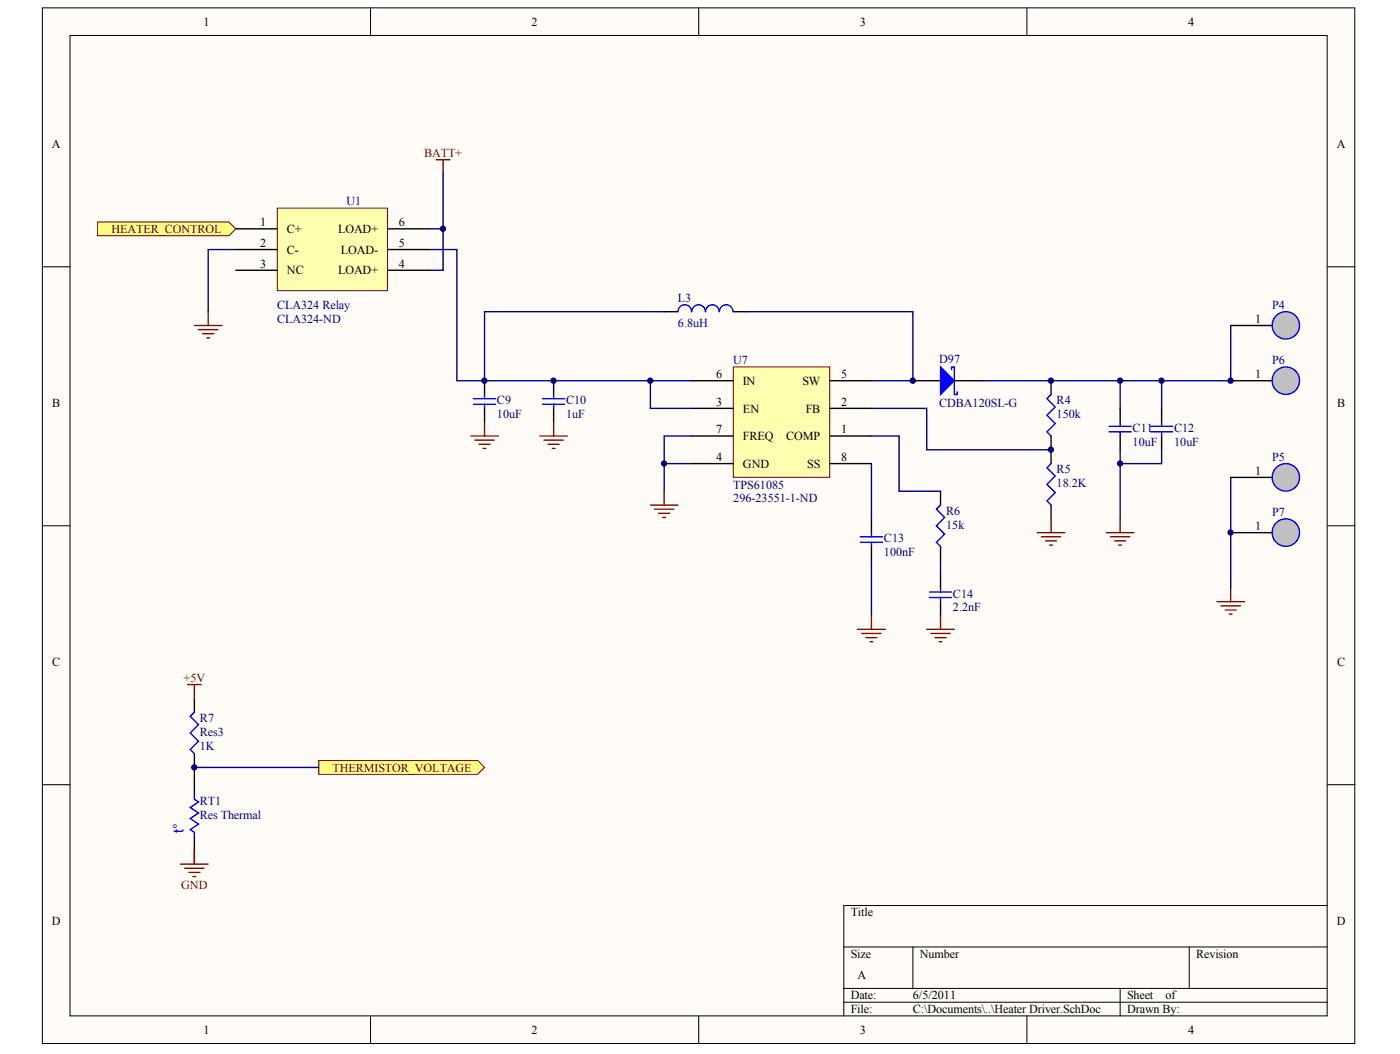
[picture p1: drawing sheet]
<svg xmlns="http://www.w3.org/2000/svg" width="271mm" height="204mm" viewBox="0 0 271 204" stroke-linecap="round" stroke-linejoin="round" font-family="sans-serif">
<g fill="#fffcf8" stroke="#000" stroke-width=".19">
<path d="M8.2 1.5h254v200.4h-254z"/>
<path d="M13.5 6.9h243.3v189.6h-243.3z"/>
</g>
<g fill="none" stroke="#000" stroke-width=".19">
<path d="M71.7 1.5v5.4M135.2 1.5v5.4M198.7 1.5v5.4M8.2 51.6h5.3M256.9 51.6h5.3M8.2 101.7h5.3M256.9 101.7h5.3M8.2 151.8h5.3M256.9 151.8h5.3M256.9 175.2h-93.6v21.4M71.7 196.6v5.3M135.2 196.6v5.3"/>
<path d="M163.3 183.2h93.6M163.3 191.2h93.6M163.3 193.9h93.6M176.7 183.2v8M198.7 196.6v5.3M216.8 191.2v5.4M230.1 183.2v8"/>
</g>
<path d="M141.9 71h18.7v21.3h-18.7z" fill="#ffffb0" stroke="#800000" stroke-width=".19"/>
<g fill="none" stroke="#000" stroke-width=".27">
<path d="M93.8 73.7v2.6M93.8 79v2.7M107.1 73.7v2.6M107.1 79v2.7M128.5 60.3h2.7M133.9 73.7h8M133.9 79h8M141.9 60.3h2.7M160.6 73.7h8M160.6 79h8M176.7 73.7h5.3M184.7 73.7h5.3"/>
<path d="M203.4 73.7v2.6M216.8 79v2.7M133.9 84.3h8M133.9 89.7h8M160.6 84.3h8M160.6 89.7h8M182 95v2.7M203.4 84.3v5.4M203.4 97.7v2.7M216.8 84.3v2.7M168.6 100.4v2.6M168.6 105.7v2.7"/>
<path d="M182 105.7v2.7M182 111.1v2.6M182 116.4v2.7"/>
</g>
<g fill="none" stroke="#00f" stroke-width=".27">
<path d="M91.6 77.1h4.3M91.6 78.2h4.3M93.8 76.3v.8M93.8 78.2v.8M105 77.1h4.3M105 78.2h4.3M107.1 76.3v.8M107.1 78.2v.8M133.8 60.3a1.31 1.31 0 0 0-1.3-1.3 1.31 1.31 0 0 0-1.3 1.3M136.5 60.3a1.31 1.31 0 0 0-1.3-1.3 1.31 1.31 0 0 0-1.3 1.3M139.2 60.3a1.31 1.31 0 0 0-1.3-1.3 1.31 1.31 0 0 0-1.3 1.3M141.8 60.3a1.31 1.31 0 0 0-1.3-1.3 1.31 1.31 0 0 0-1.3 1.3"/>
<path d="M184.2 71.5v-.5h.5v5.3h.5v-.5M203.4 76.3l-.8 .8 1.6 1.6-1.6 1.6 1.6 1.6-1.6 1.6 .8 .8M182 97.7l-.8 .8 1.6 1.6-1.6 1.6 1.6 1.6-1.6 1.6 .8 .8M203.4 89.7l-.8 .8 1.6 1.6-1.6 1.6 1.6 1.6-1.6 1.6 .8 .8M214.6 82.5h4.3M214.6 83.5h4.3M216.8 81.7v.8M216.8 83.5v.8M166.5 103.8h4.3M166.5 104.9h4.3M168.6 103v.8M168.6 104.9v.8"/>
<path d="M179.9 114.5h4.3M179.9 115.6h4.3M182 113.7v.8M182 115.6v.8"/>
</g>
<path d="M182 71l2.7 2.7-2.7 2.6z" fill="#00f" stroke="#00f" stroke-width=".27"/>
<path d="M128.5 60.3h-34.7v13.4M144.6 60.3h32.1v13.4h-8.1M168.6 79h10.7v8h24.1M190 73.7h26.8v5.3M128.5 89.7h5.4M133.9 84.3h-5.4v10.7M168.6 84.3h5.4v10.7h8M168.6 89.7v10.7M216.8 87v13.4M168.6 108.4v10.7M182 108.4v2.7" fill="none" stroke="#000080" stroke-width=".27"/>
<g fill="none" stroke="#800000" stroke-width=".27">
<path d="M91.1 84.3h5.3M91.9 85.1h3.7M92.7 85.9h2.1M93.5 86.7h.5M93.8 81.7v2.6M104.5 84.3h5.3M105.3 85.1h3.7M106.1 85.9h2.1M106.9 86.7h.5M107.1 81.7v2.6M125.9 97.7h5.3M126.7 98.5h3.7"/>
<path d="M127.5 99.3h2.1M128.5 95v2.7M128.3 100.1h.5M168.6 119.1v2.7M182 119.1v2.7M200.7 103h5.4M201.5 103.8h3.8M202.3 104.7h2.2M203.1 105.5h.6M203.4 100.4v2.6M214.1 103h5.4M214.9 103.8h3.8"/>
<path d="M215.7 104.7h2.1M216.5 105.5h.5M216.8 100.4v2.6M166 121.8h5.3M166.8 122.6h3.7M167.6 123.4h2.1M168.4 124.2h.5M179.3 121.8h5.4M180.1 122.6h3.8M180.9 123.4h2.2M181.7 124.2h.6"/>
</g>
<path d="M18.9 42.9h25.4l1.3 1.4-1.3 1.3h-25.4z" fill-rule="evenodd" fill="#ffff80" stroke="#800000" stroke-width=".19"/>
<path d="M84.4 30.9h2.7M85.7 30.9v2.7M235.5 116.4h5.3M236.3 117.2h3.7M237.1 118h2.1M237.9 118.8h.5M238.2 113.7v2.7" fill="none" stroke="#800000" stroke-width=".27"/>
<path d="M224.8 79v2.7M224.8 84.3v2.7M37.6 135.1v2.7M37.6 145.8v8M37.6 161.8v5.4" fill="none" stroke="#000" stroke-width=".27"/>
<path d="M222.7 82.5h4.2M222.7 83.5h4.2M224.8 81.7v.8M224.8 83.5v.8M37.6 137.8l-.8 .8 1.6 1.6-1.6 1.6 1.6 1.6-1.6 1.6 .8 .8M37.6 153.8v.8l.8 .5-1.6 1.1 1.6 1.1-1.6 1.1 1.6 1-1.6 1.1 .8 .5v.8" fill="none" stroke="#00f" stroke-width=".27"/>
<path d="M224.8 73.7v5.3M224.8 87v2.7h-8" fill="none" stroke="#000080" stroke-width=".27"/>
<path d="M61.7 147.1h30.7l1.4 1.4-1.4 1.3h-30.7z" fill-rule="evenodd" fill="#ffff80" stroke="#800000" stroke-width=".19"/>
<path d="M83.1 48.3h5.3v25.4h45.5M125.9 73.7v5.3h8M238.2 63v10.7h-21.4M238.2 92.4v21.3M37.6 148.5h24.1" fill="none" stroke="#000080" stroke-width=".27"/>
<path d="M37.6 63h5.4M38.4 63.8h3.8M39.2 64.6h2.2M40 65.4h.6M40.3 60.3v2.7M36.3 132.4h2.7M37.6 132.4v2.7M34.9 167.2h5.4M35.7 168h3.8M36.5 168.8h2.2M37.3 169.6h.6M37.6 164.5v2.7" fill="none" stroke="#800000" stroke-width=".27"/>
<path d="M53.7 40.3h21.3v15.9h-21.3z" fill="#ffffb0" stroke="#800000" stroke-width=".19"/>
<path d="M45.6 44.3h8.1M45.6 48.3h8.1M45.6 52.3h8.1M75.1 44.3h8M75.1 48.3h8M75.1 52.3h8M238.2 103h8" fill="none" stroke="#000" stroke-width=".27"/>
<path d="M85.7 33.6v10.7h-2.6M45.6 48.3h-5.3v12M85.7 44.3v8h-2.6" fill="none" stroke="#000080" stroke-width=".27"/>
<circle cx="248.8" cy="103" r="2.65" fill="#c0c0c0" stroke="#00f" stroke-width=".27"/>
<path d="M238.2 92.4h8" fill="none" stroke="#000" stroke-width=".27"/>
<circle cx="248.8" cy="92.3" r="2.65" fill="#c0c0c0" stroke="#00f" stroke-width=".27"/>
<path d="M238.2 73.7h8" fill="none" stroke="#000" stroke-width=".27"/>
<circle cx="248.8" cy="73.6" r="2.65" fill="#c0c0c0" stroke="#00f" stroke-width=".27"/>
<path d="M238.2 63h8" fill="none" stroke="#000" stroke-width=".27"/>
<circle cx="248.8" cy="62.9" r="2.65" fill="#c0c0c0" stroke="#00f" stroke-width=".27"/>
<g fill="#000080" stroke="#000080" stroke-width=".19">
<circle cx="37.6" cy="148.5" r=".51"/>
<circle cx="85.7" cy="44.3" r=".51"/>
<circle cx="93.7" cy="73.6" r=".51"/>
<circle cx="107.1" cy="73.6" r=".51"/>
<circle cx="125.8" cy="73.6" r=".51"/>
<circle cx="128.5" cy="89.7" r=".51"/>
<circle cx="176.6" cy="73.6" r=".51"/>
<circle cx="203.4" cy="87" r=".51"/>
<circle cx="203.4" cy="73.6" r=".51"/>
<circle cx="216.8" cy="89.7" r=".51"/>
<circle cx="216.7" cy="73.6" r=".51"/>
<circle cx="224.8" cy="73.6" r=".51"/>
<circle cx="238.1" cy="103" r=".51"/>
<circle cx="238.1" cy="73.6" r=".51"/>
</g>
<text font-size="2.8" fill="#00f" x="35.5" y="161.1" transform="rotate(-90 35.5 161.1)">t°</text>
<g font-size="2.4">
<text x="39.4" y="5">1</text>
<text x="102.9" y="5">2</text>
<text x="166.4" y="5">3</text>
<text x="229.9" y="5">4</text>
<text x="10" y="28.6">A</text>
<text x="258.7" y="28.6">A</text>
<text x="50.3" y="43.7">1</text>
<text x="50.3" y="47.8">2</text>
<text x="55.5" y="45.1">C+</text>
<text x="65.5" y="45.1">LOAD+</text>
<text x="77.2" y="43.7">6</text>
<text x="77.2" y="47.8">5</text>
<text x="50.3" y="51.8">3</text>
<text x="55.5" y="49.1">C-</text>
<text x="55.5" y="53.1">NC</text>
<text x="65.5" y="53.1">LOAD+</text>
<text x="66" y="49.1">LOAD-</text>
<text x="77.2" y="51.8">4</text>
<text x="242.9" y="62.4">1</text>
<text x="138.6" y="73.1">6</text>
<text x="143.8" y="74.5">IN</text>
<text x="155.3" y="74.5">SW</text>
<text x="162.8" y="73.1">5</text>
<text x="242.9" y="73.1">1</text>
<text x="10.1" y="78.7">B</text>
<text x="138.6" y="78.5">3</text>
<text x="138.6" y="83.8">7</text>
<text x="143.8" y="79.8">EN</text>
<text x="155.9" y="79.8">FB</text>
<text x="162.8" y="83.8">1</text>
<text x="162.8" y="78.5">2</text>
<text x="258.8" y="78.7">B</text>
<text x="138.6" y="89.2">4</text>
<text x="143.8" y="85.2">FREQ</text>
<text x="152.1" y="85.2">COMP</text>
<text x="162.8" y="89.2">8</text>
<text x="143.8" y="90.5">GND</text>
<text x="156.2" y="90.5">SS</text>
<text x="242.9" y="91.8">1</text>
<text x="242.9" y="102.5">1</text>
<text x="10.1" y="128.8">C</text>
<text x="258.8" y="128.8">C</text>
<text x="10" y="178.9">D</text>
<text x="164.6" y="177.3">Title</text>
<text x="258.7" y="178.9">D</text>
<text x="164.6" y="185.3">Size</text>
<text x="178" y="185.3">Number</text>
<text x="231.5" y="185.3">Revision</text>
<text x="166" y="189.3">A</text>
<text x="164.6" y="193.3">Date:</text>
<text x="164.6" y="196">File:</text>
<text x="176.7" y="193.3">6/5/2011</text>
<text x="176.7" y="196">C:\Documents\..\Heater Driver.SchDoc</text>
<text x="218.1" y="193.3">Sheet</text>
<text x="218.1" y="196">Drawn By:</text>
<text x="225.6" y="193.3">of</text>
<text x="39.4" y="200">1</text>
<text x="102.9" y="200">2</text>
<text x="166.4" y="200">3</text>
<text x="229.9" y="200">4</text>
</g>
<g font-size="2.4" fill="#800000">
<text x="82.1" y="30.4">BATT+</text>
<text x="21.6" y="45.1">HEATER_CONTROL</text>
<text x="35.5" y="131.9">+5V</text>
<text x="64.4" y="149.3">THERMISTOR_VOLTAGE</text>
<text x="35.1" y="171.9">GND</text>
</g>
<g font-size="2.4" fill="#000080">
<text x="67" y="39.7">U1</text>
<text x="53.7" y="59.8">CLA324 Relay</text>
<text x="131.2" y="58.4">L3</text>
<text x="246.2" y="59.8">P4</text>
<text x="53.7" y="62.4">CLA324-ND</text>
<text x="131.2" y="63.2">6.8uH</text>
<text x="141.9" y="70.5">U7</text>
<text x="181.7" y="70.2">D97</text>
<text x="246.2" y="70.5">P6</text>
<text x="96.2" y="80.9">10uF</text>
<text x="96.2" y="78.2">C9</text>
<text x="109.5" y="80.9">1uF</text>
<text x="109.5" y="78.2">C10</text>
<text x="181.7" y="78.7">CDBA120SL-G</text>
<text x="204.5" y="80.9">150k</text>
<text x="204.5" y="78.2">R4</text>
<text x="219.2" y="83.6">C11</text>
<text x="227.2" y="83.6">C12</text>
<text x="219.2" y="86.2">10uF</text>
<text x="227.2" y="86.2">10uF</text>
<text x="246.2" y="89.2">P5</text>
<text x="141.9" y="94.5">TPS61085</text>
<text x="204.5" y="94.2">18.2K</text>
<text x="204.5" y="91.6">R5</text>
<text x="141.9" y="97.2">296-23551-1-ND</text>
<text x="183.1" y="99.6">R6</text>
<text x="246.2" y="99.9">P7</text>
<text x="171.1" y="107.6">100nF</text>
<text x="171.1" y="104.9">C13</text>
<text x="183.1" y="102.3">15k</text>
<text x="184.4" y="118.3">2.2nF</text>
<text x="184.4" y="115.6">C14</text>
<text x="38.7" y="139.7">R7</text>
<text x="38.7" y="142.3">Res3</text>
<text x="38.7" y="145">1K</text>
<text x="38.7" y="155.7">RT1</text>
<text x="38.7" y="158.4">Res Thermal</text>
</g>
</svg>
